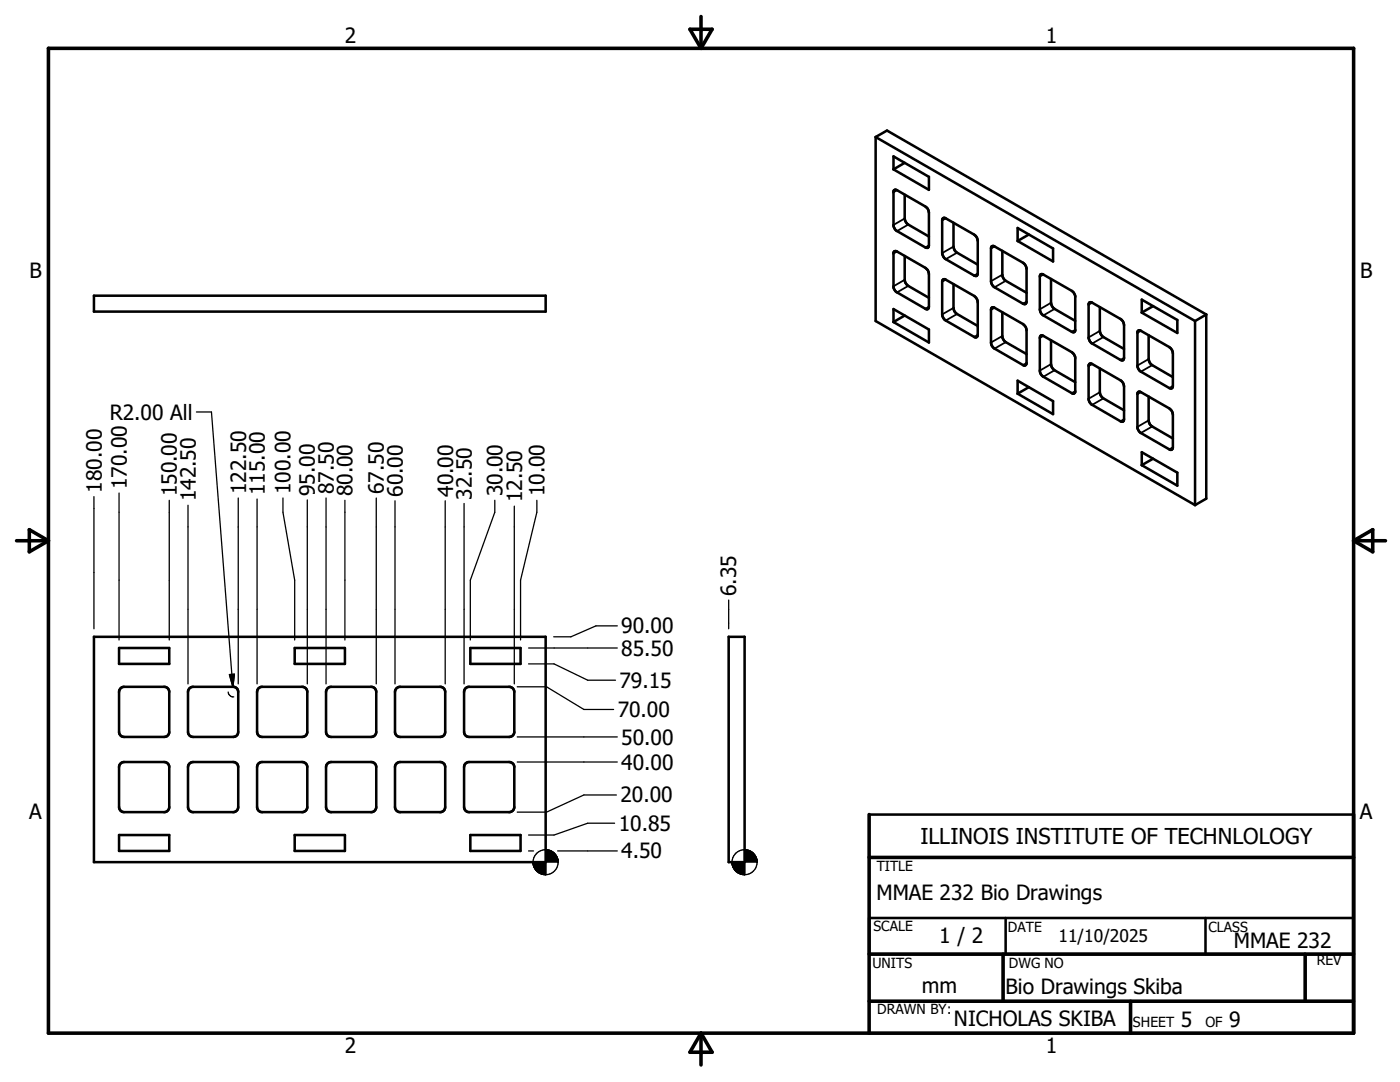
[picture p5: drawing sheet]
<svg xmlns="http://www.w3.org/2000/svg" width="279mm" height="216mm" viewBox="0 0 279 216" stroke-linecap="round" stroke-linejoin="round" font-family="sans-serif">
<g fill="none" stroke="#000" stroke-width=".51">
<path d="M174.8 27.3v36.8l63.7 36.7M174.8 27.3l2.2-1.3 63.7 36.8M174.8 27.3l63.7 36.8M178.3 31.2l7.1 4.1v2.6l-7.1-4.1zM178.4 38l.3-.1 .3 .1 5.7 3.2 .4 .4 .3 .8v6.6l-.3 .5-.4-.1-5.9-3.4-.2-.3-.3-.6zM180.6 38.8v4.8l.1 .6 .6 .6 4.1 2.4M180.6 32.5l-2.3 1.3M18.7 59h90.2v3.2h-90.2zM178.5 50.2h.5l5.7 3.2 .4 .5 .3 .8v6.5l-.3 .5-.4-.1-5.9-3.4-.2-.3-.3-.6v-6.9zM180.6 51.1v4.7l.1 .6 .6 .6 4.1 2.4M188.2 55.8h.5l5.7 3.3 .6 .6 .1 .6v6.5l-.3 .5-.4-.1-5.7-3.2-.4-.5-.3-.8v-6.5zM188.2 43.5l.5 .1 5.7 3.2 .6 .7 .1 .5v6.6l-.3 .5-.4-.1-5.7-3.3-.4-.4-.3-.8v-6.5z"/>
<path d="M190.3 56.7v4.7l.2 .8 .3 .4 4.3 2.4M190.3 44.5v4.7l.2 .8 .3 .3 4.3 2.5M197.9 49.2h.6l5.7 3.2 .5 .7 .2 .5v6.6l-.2 .4h-.5l-5.7-3.3-.6-.6-.1-.6v-6.5zM200 50.1v4.9l.3 .6 .4 .4 4.2 2.4M203.1 45.5l7.1 4.1v2.6l-7.1-4.1zM205.3 46.8l-2.2 1.3M207.7 54.8h.5l5.7 3.2 .4 .5 .3 .6v6.9l-.3 .3-.4-.1-5.7-3.3-.4-.4-.3-.8v-6.5zM209.8 55.7v4.7l.1 .6 .6 .6 4.1 2.4M227.9 59.8l7.1 4.1v2.5l-7.1-4zM178.3 61.7l7.1 4.1v2.5l-7.1-4zM180.6 63l-2.3 1.3M197.9 61.4h.6l5.7 3.3 .5 .6 .2 .6v6.5l-.2 .4-.2 .1-.3-.1-5.7-3.2-.6-.6-.1-.7v-6.5z"/>
<path d="M200 62.3v5l.2 .4 .5 .6 4.2 2.4M203.1 76l7.1 4v2.6l-7.1-4zM205.3 77.3l-2.2 1.3M207.7 67h.5l5.7 3.3 .4 .4 .3 .6v6.9l-.3 .3-.4-.1-5.7-3.2-.4-.5-.3-.7v-6.6zM209.8 67.9v4.8l.1 .6 .6 .6 4.1 2.4M217.4 72.6h.6l5.6 3.3 .5 .4 .2 .8v6.6l-.2 .4h-.5l-5.8-3.4-.3-.3-.2-.6v-6.9zM217.4 60.4h.6l5.6 3.2 .5 .5 .2 .8v6.5l-.2 .5-.5-.1-5.8-3.4-.3-.3-.2-.6v-6.9zM219.5 73.5v4.8l.1 .6 .6 .6 4.1 2.4M219.5 61.3v4.7l.1 .6 .6 .7 4.1 2.3M227.1 66.1l.3-.2 .3 .1 5.7 3.3 .5 .6 .2 .6v6.5l-.3 .5-.4-.1-5.7-3.2-.4-.5-.3-.6zM227.2 78.2h.5l5.7 3.3 .5 .6 .2 .6v6.6l-.3 .4h-.4l-5.7-3.3-.4-.4-.3-.6v-6.9zM229.2 79.1v4.8l.3 .8 .5 .4 4.1 2.4"/>
<path d="M229.2 66.9v4.7l.3 .8 .5 .5 4.1 2.4M230.1 61.1l-2.2 1.3M238.5 64.1v36.7M240.7 62.8v36.7l-2.2 1.3M240.7 62.8l-2.2 1.3M227.9 90.2l7.1 4.1v2.6l-7.1-4.1zM230.1 91.5l-2.2 1.3M18.7 127.1h90.2v44.9h-90.2zM23.8 129.3h10v3.2h-10zM24 137.4l.3-.3 .4-.1h8.1l.4 .1 .4 .3 .2 .7v8l-.4 .7-.6 .2h-8.1l-.6-.2-.3-.7v-8zM37.7 137.4l.8-.4h8.1l.7 .4 .2 .7v8l-.2 .6-.7 .3h-8.1l-.6-.2-.4-.7v-8zM51.5 137.4l.8-.4h8l.6 .3 .4 .8v8l-.4 .7-.6 .2h-8l-.8-.3-.2-.6v-8z"/>
<path d="M58.8 129.3h10v3.2h-10zM65.3 137.4l.3-.3 .5-.1h8l.4 .1 .4 .3 .2 .7v8l-.4 .7-.6 .2h-8l-.7-.2-.3-.7v-8zM79.1 137.4l.7-.4h8.1l.7 .4 .3 .7v8l-.3 .6-.7 .3h-8.1l-.6-.2-.4-.7v-8zM92.8 137.4l.8-.4h8l.7 .3 .3 .8v8l-.3 .7-.7 .2h-8l-.6-.2-.4-.7v-8zM93.9 129.3h10v3.2h-10zM145.4 127.1h3.2v44.9h-3.2zM24 152.4l.3-.2 .4-.1h8.1l.6 .2 .3 .3 .1 .4v8l-.2 .7-.4 .3-.4 .1h-8.1l-.6-.3-.3-.8v-8zM37.7 152.4l.8-.3h8.1l.7 .3 .2 .6v8l-.2 .7-.7 .4h-8.1l-.6-.3-.4-.8v-8zM51.5 152.4l.8-.3h8l.6 .2 .3 .3 .1 .4v8l-.2 .7-.8 .4h-8l-.8-.4-.2-.7v-8zM65.3 152.4l.3-.2 .5-.1h8l.6 .2 .3 .3 .1 .4v8l-.2 .7-.4 .3-.4 .1h-8l-.7-.3-.3-.8v-8zM79.1 152.4l.7-.3h8.1l.7 .3 .3 .6v8l-.3 .7-.7 .4h-8.1l-.6-.3-.4-.8v-8zM92.8 152.4l.8-.3h8l.7 .2 .2 .3 .1 .4v8l-.2 .7-.8 .4h-8l-.8-.4-.2-.7v-8z"/>
<path d="M23.8 166.6h10v3.2h-10zM58.8 166.6h10v3.2h-10zM93.9 166.6h10v3.2h-10zM173.5 162.5h96.6M173.5 183.2h96.6v7.2h-96.6zM200.7 183.2v7.2M240.6 183.2v7.2M173.5 206.2h96.6"/>
</g>
<g fill="none" stroke="#000" stroke-width=".36">
<path d="M179 38l-.7 .4M179 50.2l-.7 .4M180.6 55.8l-2.3 1.3M180.6 43.6l-2.3 1.3M181.3 57l-2.3 1.3M181.3 44.8l-2.3 1.3M185.4 49l-.7 .4M188.7 55.8l-.7 .4M188.7 43.6l-.7 .4M190.3 49.2l-2.3 1.3M191 50.4l-2.3 1.3M195.1 54.6l-.7 .4"/>
<path d="M198.5 49.2l-.7 .4M200 54.8l-2.2 1.3M200.7 56l-2.2 1.3M208.2 54.8l-.7 .4M185.4 61.2l-.7 .4M190.3 61.4l-2.3 1.3M191 62.7l-2.3 1.3M195.1 66.8l-.7 .4M198.5 61.4l-.7 .4M200 67.1l-2.2 1.2M200.7 68.3l-2.2 1.3M204.9 60.2l-.7 .4"/>
<path d="M204.9 72.4l-.7 .4M208.2 67l-.7 .4M209.8 60.4l-2.3 1.3M209.8 72.7l-2.3 1.3M210.5 61.6l-2.3 1.3M210.5 73.9l-2.3 1.3M214.6 65.8l-.7 .4M214.6 78l-.7 .4M218 72.6l-.7 .4M218 60.4l-.7 .4M219.5 78.3l-2.2 1.3M219.5 66l-2.2 1.3"/>
<path d="M220.2 79.5l-2.2 1.3M220.2 67.3l-2.2 1.2M224.3 71.4l-.7 .4M227.7 78.2l-.7 .5M227.7 66l-.7 .4M229.2 71.6l-2.2 1.3M230 72.9l-2.3 1.3M234.1 77l-.7 .4M224.3 83.7l-.7 .4M229.2 83.9l-2.2 1.3M230 85.1l-2.3 1.3M234.1 89.3l-.7 .4"/>
</g>
<g fill="none" stroke="#000" stroke-width=".71">
<path d="M9.7 9.6h260.4v196.6h-260.4zM137.7 5.8h4.4l-2.2 3.8zM139.9 3.3v6.3M3.3 107.9h6.4M5.8 105.7l3.9 2.2-3.9 2.2zM270.1 107.9h6.4M270.1 107.9l3.9-2.2v4.4zM173.5 171.1h96.6M173.5 162.5v43.7M173.5 190.4h96.6M173.5 199.8h96.6M200.2 190.4v9.4"/>
<path d="M225.6 199.8v6.4M260.5 190.4v9.4M139.9 206.2v6.3M139.9 206.2l2.2 3.8h-4.4z"/>
</g>
<g fill="none" stroke="#000" stroke-width=".25">
<path d="M18.7 99.1v26.4M23.8 98.4v29.3M33.8 99.8v27.9M39.2 82.2h3l4.3 54.9M47.5 99.4v37.1M51.3 99.6v36.9M56.5 99.4v2.8l2.3 13.6v11.9M61.3 99.8v36.7M65.1 99.4v37.1M68.8 99.8v27.9M75.1 99.4v37.1M78.8 99.9v36.6"/>
<path d="M88.9 99.9v36.6M98.7 99.8v2.4l-4.8 13.6v11.9M107.1 99.8v2.4l-3.2 13.6v11.9M37.5 100.8v35.7M92.6 100.5v36M102.6 101v35.5M145.4 119.7v5.8M45.5 138.1l.3 .6 .4 .3 .5 .1M45.8 134.6l1-.1-.3 2.6zM103.2 137h5.9l7.4 4.6h6M105.5 132.5h5.1l6.7 3.2h5.5M105.5 129.3h17.7"/>
<path d="M123.2 124.9h-4.3l-5 2.2h-3.4M103.2 152.1h20M103.2 147h20M123 158.6h-6.5l-7.4 3.5h-5.9M105.5 169.8h1M111.3 169.8h11.9M122.7 164.3h-5.4l-6.7 2.3h-5.1"/>
<circle cx="108.9" cy="172" r="2.5"/>
<circle cx="148.6" cy="172" r="2.5"/>
</g>
<g fill="#000" stroke="#000" stroke-width=".25">
<path d="M45.8 134.6l1-.1-.3 2.6zM106.4 172l.1 .7zM106.4 172l.2 1.1zM106.4 172l.4 1.4zM106.4 172l.6 1.7zM106.4 172l.8 1.9-.2-.2zM106.4 172l1.1 2.1-.3-.2zM106.4 172l1.5 2.3-.4-.2zM106.4 172l1.8 2.4-.3-.1zM106.4 172l2.1 2.5-.3-.1zM106.4 172l2.5 2.5h-.4zM108.9 169.5l2.5 2.5h-2.5z"/>
<path d="M108.9 169.5v5zM106.4 172h2.5v2.5zM106.4 172h2.5zM111.3 171.3l.1 .7zM111.2 171l.2 1zM111 170.7l.4 1.3zM110.8 170.4l.6 1.6zM110.5 170.2l.3 .2 .6 1.6zM110.2 169.9l.3 .3 .9 1.8zM109.9 169.8l.3 .1 1.2 2.1zM109.6 169.6l.3 .2 1.5 2.2zM109.3 169.6h.3l1.8 2.4z"/>
<path d="M108.9 169.5l.4 .1 2.1 2.4zM146.1 172l.1 .7zM146.1 172l.2 1.1zM146.1 172l.4 1.4zM146.1 172l.6 1.7zM146.1 172l.8 1.9-.2-.2zM146.1 172l1.1 2.1-.3-.2zM146.1 172l1.5 2.3-.4-.2zM146.1 172l1.8 2.4-.3-.1zM146.1 172l2.1 2.5-.3-.1zM146.1 172l2.5 2.5h-.4zM148.6 169.5l2.5 2.5h-2.5z"/>
<path d="M148.6 169.5v5zM146.1 172h2.5v2.5zM146.1 172h2.5zM151 171.3l.1 .7zM150.9 171l.2 1zM150.7 170.7l.4 1.3zM150.5 170.4l.6 1.6zM150.2 170.2l.3 .2 .6 1.6zM150 169.9l.2 .3 .9 1.8zM149.6 169.8l.4 .1 1.1 2.1zM149.3 169.6l.3 .2 1.5 2.2zM149 169.6h.3l1.8 2.4z"/>
<path d="M148.6 169.5l.4 .1 2.1 2.4z"/>
</g>
<text font-size="4.4" x="183.7" y="168.4">ILLINOIS INSTITUTE OF TECHNLOLOGY</text>
<g font-size="4.2">
<text x="68.8" y="8.7">2</text>
<text x="208.7" y="8.7">1</text>
<text x="5.9" y="55.5">B</text>
<text x="271.4" y="55.5">B</text>
<text x="21.9" y="83.8">R2.00 All</text>
<text x="20.3" y="98.3" transform="rotate(-90 20.3 98.3)">180.00</text>
<text x="25.3" y="97.6" transform="rotate(-90 25.3 97.6)">170.00</text>
<text x="35.3" y="99.1" transform="rotate(-90 35.3 99.1)">150.00</text>
<text x="39.1" y="100" transform="rotate(-90 39.1 100)">142.50</text>
<text x="49.1" y="98.6" transform="rotate(-90 49.1 98.6)">122.50</text>
<text x="52.8" y="98.8" transform="rotate(-90 52.8 98.8)">115.00</text>
<text x="58" y="98.6" transform="rotate(-90 58 98.6)">100.00</text>
<text x="62.9" y="99" transform="rotate(-90 62.9 99)">95.00</text>
<text x="66.6" y="98.6" transform="rotate(-90 66.6 98.6)">87.50</text>
<text x="70.4" y="99.1" transform="rotate(-90 70.4 99.1)">80.00</text>
<text x="76.6" y="98.6" transform="rotate(-90 76.6 98.6)">67.50</text>
<text x="80.4" y="99.1" transform="rotate(-90 80.4 99.1)">60.00</text>
<text x="90.4" y="99.1" transform="rotate(-90 90.4 99.1)">40.00</text>
<text x="94.1" y="99.7" transform="rotate(-90 94.1 99.7)">32.50</text>
<text x="100.3" y="99.1" transform="rotate(-90 100.3 99.1)">30.00</text>
<text x="104.2" y="100.2" transform="rotate(-90 104.2 100.2)">12.50</text>
<text x="108.7" y="99.1" transform="rotate(-90 108.7 99.1)">10.00</text>
<text x="146.9" y="118.9" transform="rotate(-90 146.9 118.9)">6.35</text>
<text x="124" y="130.8">85.50</text>
<text x="124" y="126.4">90.00</text>
<text x="123.7" y="137.2">79.15</text>
<text x="123.3" y="143.1">70.00</text>
<text x="124" y="148.6">50.00</text>
<text x="124" y="153.6">40.00</text>
<text x="123.8" y="160.1">20.00</text>
<text x="5.8" y="163.4">A</text>
<text x="123.5" y="165.8">10.85</text>
<text x="271.4" y="163.4">A</text>
<text x="124" y="171.3">4.50</text>
<text x="174.9" y="179.7">MMAE 232 Bio Drawings</text>
<text x="187.5" y="188.3">1 / 2</text>
<text x="246.2" y="189.2">MMAE 232</text>
<text x="184" y="198.2">mm</text>
<text x="200.7" y="198.4">Bio Drawings Skiba</text>
<text x="190.4" y="204.7">NICHOLAS SKIBA</text>
<text x="235.7" y="205">5</text>
<text x="245.3" y="205">9</text>
<text x="68.8" y="210.2">2</text>
<text x="208.7" y="210.2">1</text>
</g>
<text font-size="3.5" x="211.2" y="187.9">11/10/2025</text>
<g font-size="2.8">
<text x="175" y="173.8">TITLE</text>
<text x="174.3" y="185.8">SCALE</text>
<text x="201.2" y="186">DATE</text>
<text x="241.2" y="186">CLASS</text>
<text x="174.1" y="193.2">UNITS</text>
<text x="201.3" y="193.2">DWG NO</text>
<text x="262.8" y="192.6">REV</text>
<text x="175.1" y="202.4">DRAWN BY:</text>
<text x="226.1" y="205">SHEET</text>
<text x="240.6" y="205">OF</text>
</g>
</svg>
